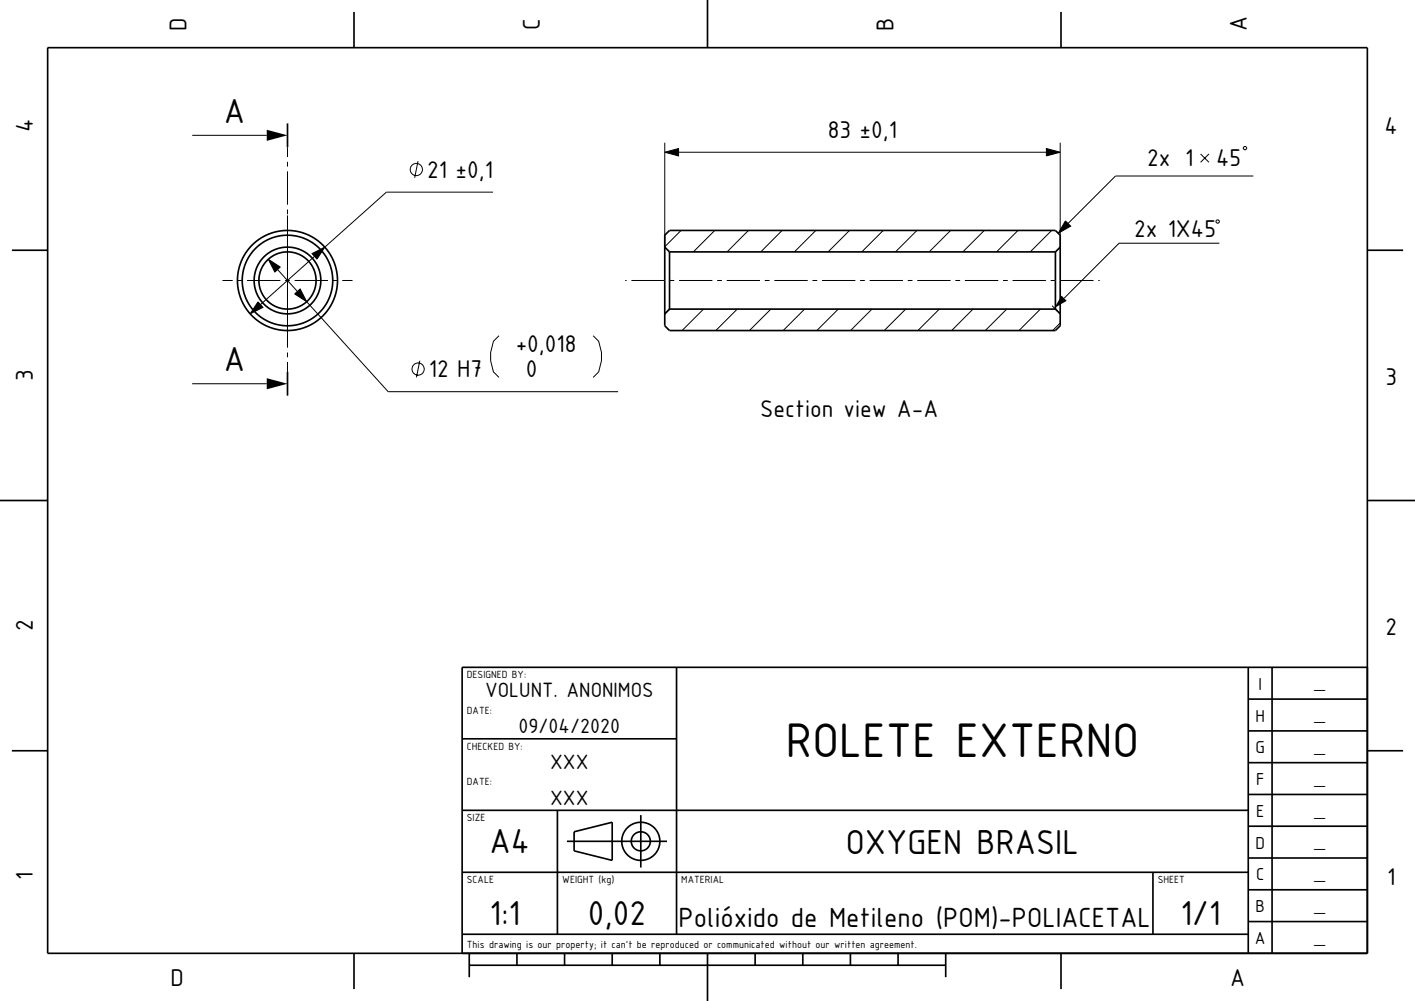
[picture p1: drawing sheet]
<svg xmlns="http://www.w3.org/2000/svg" width="297mm" height="210mm" viewBox="0 0 297 210" stroke-linecap="round" stroke-linejoin="round" font-family="sans-serif">
<g fill="none" stroke="#000" stroke-width=".21">
<path d="M40.3 28.4h15.7M60.3 30.9v2M60.3 33.9v1M60.3 35.9v7M87.7 33.8l-.7 3.5M139.5 31.9l2.9-.7v1.5zM139.5 29.9v21.9M142.4 31.9h77.2M219.6 31.2l2.9 .7-2.9 .8zM222.5 29.9v21.9M252 32.3l1.7 1.8M253.7 32.3l-1.7 1.8"/>
<path d="M261 31l.4-.3 .3 .5-.3 .2h-.2zM263.1 36.9h-29l-9.9 10M46.7 58.8h2.1M49.8 58.8h1M51.8 58.8h7M56.3 54.4l2.5 1.6-1.1 1.1zM58.3 56.5l4.1 4.6M59.8 58.8h1M60.3 43.9v1M60.3 45.2v27.7M61.8 58.8h7M65.5 53.2l2.7-1.3-1.7 2.5z"/>
<path d="M66 53.8l-11.3 10.1M69.8 58.8h1M71.8 58.8h2.2M103.5 40.3h-22.4l-12.9 11.6M131.2 58.8h.3M132.5 58.8h7M140.5 58.8h1M142.5 58.8h7M143 48.3l-3.5 3.5M150 48.3l-4.5 4.5M150.5 58.8h1M152.5 58.8h7"/>
<path d="M157.1 48.3l-4.5 4.5M160.5 58.8h1M162.5 58.8h7M164.2 48.3l-4.5 4.5M170.5 58.8h1M171.2 48.3l-4.5 4.5M172.5 58.8h7M178.3 48.3l-4.5 4.5M180.5 58.8h1M182.5 58.8h7M185.4 48.3l-4.5 4.5M190.5 58.8h1"/>
<path d="M192.5 48.3l-4.5 4.5M192.5 58.8h7M199.5 48.3l-4.5 4.5M200.5 58.8h1M202.5 58.8h7M206.6 48.3l-4.5 4.5M210.5 58.8h1M212.5 58.8h7M213.7 48.3l-4.5 4.5M220.5 58.8h1M220.7 48.3l-4.5 4.5M222.5 58.8h7"/>
<path d="M223.6 46.3l1.1 1.1-2.6 1.5zM230.5 58.8h.3M255.2 46.4l.5-.3 .2 .5-.2 .2h-.2zM255.9 51h-21l-11.5 11.6M54.2 63.3l1 1.2-2.7 1.3zM60.3 73.9v1M60.3 75.9v2.1M61.8 61.7l1.2-1.1 1.4 2.7zM64.4 63.3l17.1 18.9h48.2M88.1 75.7l-.7 3.5M104.7 70.4l-1.1 1.2-.6 2.3v1.8l.6 2.3 1.1 1.2M124.5 70.4l1.2 1.2 .5 2.3v1.8l-.5 2.3-1.2 1.2"/>
<path d="M140.6 64.8l-1.1 1.1M147.7 64.8l-4.5 4.5M154.7 64.8l-4.5 4.5M161.8 64.8l-4.5 4.5M168.9 64.8l-4.5 4.5M176 64.8l-4.5 4.5M183 64.8l-4.5 4.5M190.1 64.8l-4.5 4.5M197.2 64.8l-4.5 4.5M204.2 64.8l-4.5 4.5M211.3 64.8l-4.5 4.5M218.4 64.8l-4.5 4.5"/>
<path d="M220.8 64.1l1.2 1.2M222.5 67.8l-1.5 1.5M40.3 80.5h15.7"/>
<circle cx="87.4" cy="35.6" r="1.28"/>
<circle cx="87.8" cy="77.4" r="1.28"/>
</g>
<g fill="none" stroke="#000" stroke-width=".35">
<path d="M10 10h277v190h-277zM74.3 2.5v7.5M148.5 0v10M222.7 2.5v7.5M60.3 25.9v5M2.5 52.5h7.5M139.5 49.3l1-1h81l1 1v19l-1 1h-81l-1-1zM139.5 51.8l1 1M140.5 52.8h81M140.5 52.8v12M221.5 52.8v12M222.5 51.8l-1 1"/>
<path d="M287 52.5h7.5M60.3 78v5M140.5 64.8l-1 1M140.5 64.8h81M221.5 64.8l1 1M0 105h10M287 105h10M142 140v56M262 140v60M267 140v60M287 140h-190v60M2.5 157.5h7.5"/>
<path d="M97 155h45M262 153.3h25M262 146.7h25M287 157.5h7.5M97 170h165M117 170v26M119 176.5h21M120.5 174.5l8-2v8l-8-2zM134.5 171v11M262 173.3h25M262 166.7h25M262 160h25"/>
<path d="M97 196h165M97 183h165M242 183v13M262 193.3h25M262 186.7h25M262 180h25M74.3 200v7.5M98.5 202.5h100M98.5 200v5M108.5 200v2.5M118.5 200v2.5M128.5 200v2.5"/>
<path d="M138.5 200v2.5M148.5 200v10M158.5 200v2.5M168.5 200v2.5M178.5 200v2.5M188.5 200v2.5M198.5 200v5M222.7 200v7.5"/>
<circle cx="60.3" cy="58.8" r="10.5"/>
<circle cx="60.3" cy="58.8" r="7"/>
<circle cx="60.3" cy="58.8" r="9.5"/>
<circle cx="60.3" cy="58.8" r="6"/>
<circle cx="134.5" cy="176.5" r="2"/>
<circle cx="134.5" cy="176.5" r="4"/>
</g>
<g fill="#000">
<path d="M56 27.2l4.3 1.2-4.3 1.2z" fill-rule="evenodd"/>
<path d="M139.5 31.9l2.9-.7v1.5z" fill-rule="evenodd"/>
<path d="M219.6 31.2l2.9 .7-2.9 .8z" fill-rule="evenodd"/>
<path d="M56.3 54.4l2.5 1.6-1.1 1.1z" fill-rule="evenodd"/>
<path d="M65.5 53.2l2.7-1.3-1.7 2.5z" fill-rule="evenodd"/>
<path d="M223.6 46.3l1.1 1.1-2.6 1.5z" fill-rule="evenodd"/>
<path d="M54.2 63.3l1 1.2-2.7 1.3z" fill-rule="evenodd"/>
<path d="M61.8 61.7l1.2-1.1 1.4 2.7z" fill-rule="evenodd"/>
<path d="M222.8 62l1.1 1.1-2.6 1.5z" fill-rule="evenodd"/>
<path d="M56 79.3l4.3 1.2-4.3 1.2z" fill-rule="evenodd"/>
</g>
<text font-size="9.8" x="164.9" y="158.8">ROLETE EXTERNO</text>
<g font-size="7">
<text x="47" y="25.8">A</text>
<text x="47" y="77.9">A</text>
<text x="102.8" y="179">A4</text>
<text x="177.5" y="179.2">OXYGEN BRASIL</text>
<text x="102.8" y="194">1:1</text>
<text x="123.4" y="194">0,02</text>
<text x="247.8" y="194">1/1</text>
</g>
<text font-size="5.6" x="142.4" y="194.4">Polióxido de Metileno (POM)-POLIACETAL</text>
<g font-size="4.9">
<text x="39.1" y="6.4" transform="rotate(-90 39.1 6.4)">D</text>
<text x="113.3" y="6.2" transform="rotate(-90 113.3 6.2)">C</text>
<text x="187.5" y="6.4" transform="rotate(-90 187.5 6.4)">B</text>
<text x="261.7" y="6.6" transform="rotate(-90 261.7 6.6)">A</text>
<text x="6.9" y="27.7" transform="rotate(-90 6.9 27.7)">4</text>
<text x="173.8" y="28.9">83 ±0,1</text>
<text x="290.6" y="28.2">4</text>
<text x="240.8" y="34.9">2x 1</text>
<text x="255.2" y="34.9">45</text>
<text x="89.7" y="37.3">21 ±0,1</text>
<text x="238.1" y="49.6">2x 1X45</text>
<text x="108.2" y="73.9">+0,018</text>
<text x="6.9" y="80" transform="rotate(-90 6.9 80)">3</text>
<text x="90" y="79.2">12 H7</text>
<text x="110.3" y="79.2">0</text>
<text x="290.8" y="80.7">3</text>
<text x="159.5" y="87.4">Section view A-A</text>
<text x="6.9" y="132.5" transform="rotate(-90 6.9 132.5)">2</text>
<text x="290.8" y="133.2">2</text>
<text x="6.9" y="184.6" transform="rotate(-90 6.9 184.6)">1</text>
<text x="291.1" y="185.7">1</text>
<text x="35.8" y="206.9">D</text>
<text x="258.2" y="206.9">A</text>
</g>
<g font-size="4.2">
<text x="101.8" y="146.3">VOLUNT. ANONIMOS</text>
<text x="108.9" y="153.8">09/04/2020</text>
<text x="115.5" y="161.3">XXX</text>
<text x="115.5" y="168.8">XXX</text>
</g>
<g font-size="3.5">
<text x="264.1" y="144.7">I</text>
<text x="263.5" y="151.4">H</text>
<text x="263.5" y="158">G</text>
<text x="263.6" y="164.7">F</text>
<text x="263.6" y="171.4">E</text>
<text x="263.5" y="178">D</text>
<text x="263.6" y="184.7">C</text>
<text x="263.5" y="191.4">B</text>
<text x="263.4" y="198">A</text>
</g>
<g font-size="2.8">
<text x="276.1" y="144.4">_</text>
<text x="276.1" y="151.1">_</text>
<text x="276.1" y="157.8">_</text>
<text x="276.1" y="164.4">_</text>
<text x="276.1" y="171.1">_</text>
<text x="276.1" y="177.8">_</text>
<text x="276.1" y="184.4">_</text>
<text x="276.1" y="191.1">_</text>
<text x="276.1" y="197.8">_</text>
</g>
<g font-size="2.1">
<text x="98" y="142.3">DESIGNED BY:</text>
<text x="98" y="149.8">DATE:</text>
<text x="98" y="157.3">CHECKED BY:</text>
<text x="98" y="164.8">DATE:</text>
<text x="98" y="172.3">SIZE</text>
<text x="98" y="185.3">SCALE</text>
<text x="118" y="185.3">WEIGHT (kg)</text>
<text x="143" y="185.3">MATERIAL</text>
<text x="243" y="185.3">SHEET</text>
<text x="98" y="198.8">This drawing is our property; it can't be reproduced or communicated without our written agreement.</text>
</g>
</svg>
